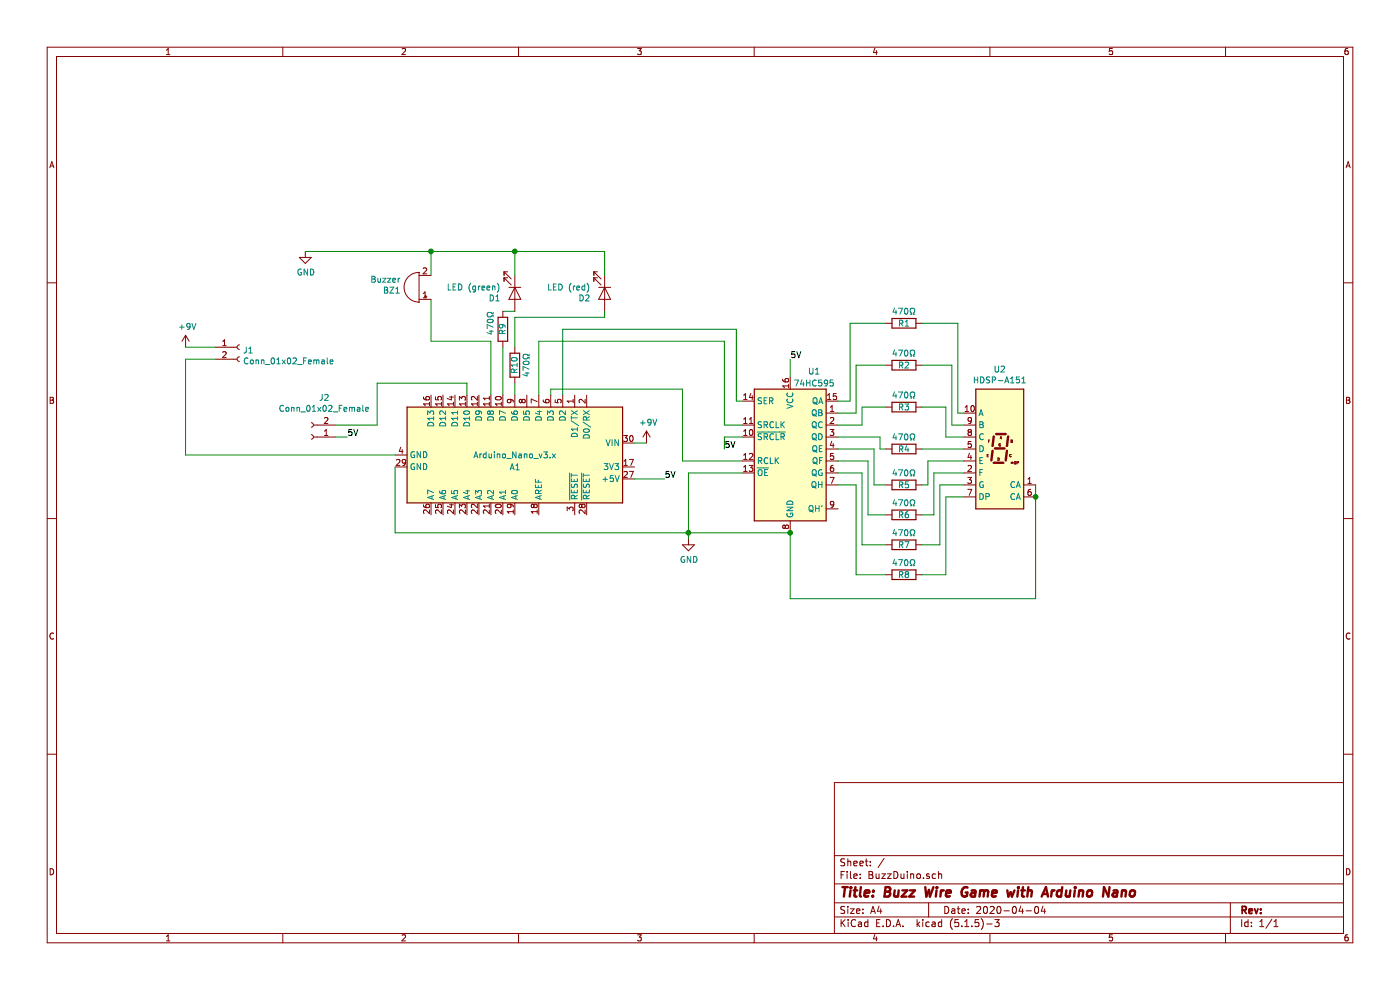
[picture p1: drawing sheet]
EESchema Schematic File Version 4
EELAYER 30 0
EELAYER END
$Descr A4 11693 8268
encoding utf-8
Sheet 1 1
Title "Buzz Wire Game with Arduino Nano"
Date "2020-04-04"
Rev ""
Comp ""
Comment1 ""
Comment2 ""
Comment3 ""
Comment4 ""
$EndDescr
$Comp
L MCU_Module:Arduino_Nano_v3.x A1
U 1 1
P 4300 3800
F 0 "A1" V 4400 3850 50  0000 R CNN
F 1 "Arduino_Nano_v3.x" V 4300 4150 50  0000 R CNN
F 2 "Module:Arduino_Nano" H 4300 3800 50  0001 C CIN
F 3 "http://www.mouser.com/pdfdocs/Gravitech_Arduino_Nano3_0.pdf" H 4300 3800 50  0001 C CNN
	1    4300 3800
	0    1    1    0   
$EndComp
$Comp
L 74xx:74HC595 U1
U 1 1
P 6600 3750
F 0 "U1" H 6800 4400 50  0000 C CNN
F 1 "74HC595" H 6800 4300 50  0000 C CNN
F 2 "Package_DIP:DIP-16_W7.62mm" H 6600 3750 50  0001 C CNN
F 3 "http://www.ti.com/lit/ds/symlink/sn74hc595.pdf" H 6600 3750 50  0001 C CNN
	1    6600 3750
	1    0    0    -1  
$EndComp
$Comp
L Device:R R1
U 1 1
P 7550 2700
F 0 "R1" V 7550 2700 50  0000 C CNN
F 1 "470Ω" V 7450 2700 50  0000 C CNN
F 2 "Resistor_THT:R_Axial_DIN0207_L6.3mm_D2.5mm_P10.16mm_Horizontal" V 7480 2700 50  0001 C CNN
F 3 "~" H 7550 2700 50  0001 C CNN
	1    7550 2700
	0    1    1    0   
$EndComp
$Comp
L Device:R R2
U 1 1
P 7550 3050
F 0 "R2" V 7550 3050 50  0000 C CNN
F 1 "470Ω" V 7450 3050 50  0000 C CNN
F 2 "Resistor_THT:R_Axial_DIN0207_L6.3mm_D2.5mm_P10.16mm_Horizontal" V 7480 3050 50  0001 C CNN
F 3 "~" H 7550 3050 50  0001 C CNN
	1    7550 3050
	0    1    1    0   
$EndComp
$Comp
L Device:R R3
U 1 1
P 7550 3400
F 0 "R3" V 7550 3400 50  0000 C CNN
F 1 "470Ω" V 7450 3400 50  0000 C CNN
F 2 "Resistor_THT:R_Axial_DIN0207_L6.3mm_D2.5mm_P10.16mm_Horizontal" V 7480 3400 50  0001 C CNN
F 3 "~" H 7550 3400 50  0001 C CNN
	1    7550 3400
	0    1    1    0   
$EndComp
$Comp
L Device:R R4
U 1 1
P 7550 3750
F 0 "R4" V 7550 3750 50  0000 C CNN
F 1 "470Ω" V 7450 3750 50  0000 C CNN
F 2 "Resistor_THT:R_Axial_DIN0207_L6.3mm_D2.5mm_P10.16mm_Horizontal" V 7480 3750 50  0001 C CNN
F 3 "~" H 7550 3750 50  0001 C CNN
	1    7550 3750
	0    1    1    0   
$EndComp
$Comp
L Device:R R5
U 1 1
P 7550 4050
F 0 "R5" V 7550 4050 50  0000 C CNN
F 1 "470Ω" V 7450 4050 50  0000 C CNN
F 2 "Resistor_THT:R_Axial_DIN0207_L6.3mm_D2.5mm_P10.16mm_Horizontal" V 7480 4050 50  0001 C CNN
F 3 "~" H 7550 4050 50  0001 C CNN
	1    7550 4050
	0    1    1    0   
$EndComp
$Comp
L Device:R R6
U 1 1
P 7550 4300
F 0 "R6" V 7550 4300 50  0000 C CNN
F 1 "470Ω" V 7450 4300 50  0000 C CNN
F 2 "Resistor_THT:R_Axial_DIN0207_L6.3mm_D2.5mm_P10.16mm_Horizontal" V 7480 4300 50  0001 C CNN
F 3 "~" H 7550 4300 50  0001 C CNN
	1    7550 4300
	0    1    1    0   
$EndComp
$Comp
L Device:R R7
U 1 1
P 7550 4550
F 0 "R7" V 7550 4550 50  0000 C CNN
F 1 "470Ω" V 7450 4550 50  0000 C CNN
F 2 "Resistor_THT:R_Axial_DIN0207_L6.3mm_D2.5mm_P10.16mm_Horizontal" V 7480 4550 50  0001 C CNN
F 3 "~" H 7550 4550 50  0001 C CNN
	1    7550 4550
	0    1    1    0   
$EndComp
$Comp
L Display_Character:HDSP-A151 U2
U 1 1
P 8350 3750
F 0 "U2" H 8350 4417 50  0000 C CNN
F 1 "HDSP-A151" H 8350 4326 50  0000 C CNN
F 2 "Display_7Segment:HDSP-A151" H 8350 3200 50  0001 C CNN
F 3 "https://docs.broadcom.com/docs/AV02-2553EN" H 7850 4300 50  0001 C CNN
	1    8350 3750
	1    0    0    -1  
$EndComp
Wire Wire Line
	7700 3750 8050 3750
Wire Wire Line
	7700 3400 7900 3400
Wire Wire Line
	7900 3400 7900 3650
Wire Wire Line
	7900 3650 8050 3650
Wire Wire Line
	7700 3050 7950 3050
Wire Wire Line
	7950 3050 7950 3550
Wire Wire Line
	7950 3550 8050 3550
Wire Wire Line
	7700 2700 8000 2700
Wire Wire Line
	8000 2700 8000 3450
Wire Wire Line
	8000 3450 8050 3450
Wire Wire Line
	7000 3350 7100 3350
Wire Wire Line
	7100 3350 7100 2700
Wire Wire Line
	7100 2700 7400 2700
Wire Wire Line
	7000 3450 7150 3450
Wire Wire Line
	7150 3450 7150 3050
Wire Wire Line
	7150 3050 7400 3050
Wire Wire Line
	7000 3550 7200 3550
Wire Wire Line
	7200 3550 7200 3400
Wire Wire Line
	7200 3400 7400 3400
Wire Wire Line
	7000 3650 7350 3650
Wire Wire Line
	7350 3650 7350 3750
Wire Wire Line
	7350 3750 7400 3750
$Comp
L Device:Buzzer BZ1
U 1 1
P 3500 2400
F 0 "BZ1" H 3652 2429 50  0000 L CNN
F 1 "Buzzer" H 3652 2338 50  0000 L CNN
F 2 "Buzzer_Beeper:Buzzer_12x9.5RM7.6" V 3475 2500 50  0001 C CNN
F 3 "~" V 3475 2500 50  0001 C CNN
	1    3500 2400
	-1   0    0    1   
$EndComp
$Comp
L power:+9V #PWR02
U 1 1
P 5400 3700
F 0 "#PWR02" H 5400 3550 50  0001 C CNN
F 1 "+9V" H 5415 3873 50  0000 C CNN
F 2 "" H 5400 3700 50  0001 C CNN
F 3 "" H 5400 3700 50  0001 C CNN
	1    5400 3700
	1    0    0    -1  
$EndComp
$Comp
L power:GND #PWR03
U 1 1
P 5750 4500
F 0 "#PWR03" H 5750 4250 50  0001 C CNN
F 1 "GND" H 5755 4327 50  0000 C CNN
F 2 "" H 5750 4500 50  0001 C CNN
F 3 "" H 5750 4500 50  0001 C CNN
	1    5750 4500
	1    0    0    -1  
$EndComp
$Comp
L Device:LED D2
U 1 1
P 5050 2450
F 0 "D2" V 5089 2333 50  0000 R CNN
F 1 "LED (red)" V 4998 2333 50  0000 R CNN
F 2 "LED_THT:LED_D5.0mm" H 5050 2450 50  0001 C CNN
F 3 "~" H 5050 2450 50  0001 C CNN
	1    5050 2450
	0    1    1    0   
$EndComp
$Comp
L Device:LED D1
U 1 1
P 4300 2450
F 0 "D1" V 4339 2333 50  0000 R CNN
F 1 "LED (green)" V 4248 2333 50  0000 R CNN
F 2 "LED_THT:LED_D5.0mm" H 4300 2450 50  0001 C CNN
F 3 "~" H 4300 2450 50  0001 C CNN
	1    4300 2450
	0    1    1    0   
$EndComp
Wire Wire Line
	5050 2300 5050 2100
Wire Wire Line
	4300 2100 4300 2300
Wire Wire Line
	3600 2100 3600 2300
Wire Wire Line
	3600 2850 3600 2500
Wire Wire Line
	4200 2600 4300 2600
Wire Wire Line
	4300 2650 5050 2650
Wire Wire Line
	5050 2650 5050 2600
Wire Wire Line
	3600 2850 4100 2850
Wire Wire Line
	4100 2850 4100 3300
Wire Wire Line
	6600 4450 5750 4450
Wire Wire Line
	5750 4450 5750 4500
Wire Wire Line
	3300 3900 3300 4450
Wire Wire Line
	3300 4450 5750 4450
Connection ~ 5750 4450
Wire Wire Line
	5300 3700 5400 3700
$Comp
L power:GND #PWR01
U 1 1
P 2550 2100
F 0 "#PWR01" H 2550 1850 50  0001 C CNN
F 1 "GND" H 2555 1927 50  0000 C CNN
F 2 "" H 2550 2100 50  0001 C CNN
F 3 "" H 2550 2100 50  0001 C CNN
	1    2550 2100
	1    0    0    -1  
$EndComp
Wire Wire Line
	2550 2100 3600 2100
Connection ~ 3600 2100
Wire Wire Line
	3600 2100 4300 2100
Connection ~ 4300 2100
Wire Wire Line
	4300 2100 5050 2100
Wire Wire Line
	5300 4000 5550 4000
Text Label 5550 4000 0    50   ~ 0
5V
Text Label 6600 3000 0    50   ~ 0
5V
Wire Wire Line
	6600 3000 6600 3150
Wire Wire Line
	8650 4150 8650 5000
Wire Wire Line
	8650 5000 6600 5000
Wire Wire Line
	6600 5000 6600 4450
Connection ~ 6600 4450
Wire Wire Line
	8650 4050 8650 4150
Connection ~ 8650 4150
Wire Wire Line
	6200 3350 6150 3350
Wire Wire Line
	6150 3350 6150 2750
Wire Wire Line
	6150 2750 4700 2750
Wire Wire Line
	4700 2750 4700 3300
Wire Wire Line
	7300 3750 7300 4050
Wire Wire Line
	7300 4050 7400 4050
Wire Wire Line
	7000 3750 7300 3750
Wire Wire Line
	7700 4050 7750 4050
Wire Wire Line
	7750 4050 7750 3850
Wire Wire Line
	7750 3850 8050 3850
Wire Wire Line
	7000 3850 7250 3850
Wire Wire Line
	7800 3950 8050 3950
Wire Wire Line
	7850 4050 8050 4050
Wire Wire Line
	7000 3950 7200 3950
$Comp
L Device:R R8
U 1 1
P 7550 4800
F 0 "R8" V 7550 4800 50  0000 C CNN
F 1 "470Ω" V 7450 4800 50  0000 C CNN
F 2 "Resistor_THT:R_Axial_DIN0207_L6.3mm_D2.5mm_P10.16mm_Horizontal" V 7480 4800 50  0001 C CNN
F 3 "~" H 7550 4800 50  0001 C CNN
	1    7550 4800
	0    1    1    0   
$EndComp
Wire Wire Line
	7250 3850 7250 4300
Wire Wire Line
	7250 4300 7400 4300
Wire Wire Line
	7800 4300 7700 4300
Wire Wire Line
	7700 4550 7850 4550
Wire Wire Line
	7850 4550 7850 4050
Wire Wire Line
	7800 3950 7800 4300
Wire Wire Line
	7200 3950 7200 4550
Wire Wire Line
	7200 4550 7400 4550
Wire Wire Line
	7150 4050 7150 4800
Wire Wire Line
	7150 4800 7400 4800
Wire Wire Line
	7000 4050 7150 4050
$Comp
L power:+9V #PWR0101
U 1 1
P 1550 2900
F 0 "#PWR0101" H 1550 2750 50  0001 C CNN
F 1 "+9V" H 1565 3073 50  0000 C CNN
F 2 "" H 1550 2900 50  0001 C CNN
F 3 "" H 1550 2900 50  0001 C CNN
	1    1550 2900
	1    0    0    -1  
$EndComp
Wire Wire Line
	8050 4150 7900 4150
Wire Wire Line
	7900 4150 7900 4800
Wire Wire Line
	7900 4800 7700 4800
Wire Wire Line
	1550 2900 1800 2900
Wire Wire Line
	1550 3000 1800 3000
$Comp
L Connector:Conn_01x02_Female J1
U 1 1
P 2000 2900
F 0 "J1" H 2028 2876 50  0000 L CNN
F 1 "Conn_01x02_Female" H 2028 2785 50  0000 L CNN
F 2 "Connector_PinHeader_2.54mm:PinHeader_1x02_P2.54mm_Vertical" H 2000 2900 50  0001 C CNN
F 3 "~" H 2000 2900 50  0001 C CNN
	1    2000 2900
	1    0    0    -1  
$EndComp
$Comp
L Device:R R10
U 1 1
P 4300 3050
F 0 "R10" V 4300 3050 50  0000 C CNN
F 1 "470Ω" V 4200 3050 50  0000 C CNN
F 2 "Resistor_THT:R_Axial_DIN0207_L6.3mm_D2.5mm_P10.16mm_Horizontal" V 4230 3050 50  0001 C CNN
F 3 "~" H 4300 3050 50  0001 C CNN
	1    4300 3050
	-1   0    0    1   
$EndComp
$Comp
L Device:R R9
U 1 1
P 4200 2750
F 0 "R9" V 4200 2750 50  0000 C CNN
F 1 "470Ω" V 4300 2700 50  0000 C CNN
F 2 "Resistor_THT:R_Axial_DIN0207_L6.3mm_D2.5mm_P10.16mm_Horizontal" V 4130 2750 50  0001 C CNN
F 3 "~" H 4200 2750 50  0001 C CNN
	1    4200 2750
	-1   0    0    1   
$EndComp
Wire Wire Line
	4300 2650 4300 2900
Wire Wire Line
	4300 3200 4300 3300
Wire Wire Line
	4200 2900 4200 3300
$Comp
L Connector:Conn_01x02_Female J2
U 1 1
P 2600 3650
F 0 "J2" H 2492 3325 50  0000 C CNN
F 1 "Conn_01x02_Female" H 2492 3416 50  0000 C CNN
F 2 "Connector_PinHeader_2.54mm:PinHeader_1x02_P2.54mm_Vertical" H 2600 3650 50  0001 C CNN
F 3 "~" H 2600 3650 50  0001 C CNN
	1    2600 3650
	-1   0    0    1   
$EndComp
Wire Wire Line
	3900 3300 3900 3200
Wire Wire Line
	3900 3200 3150 3200
Wire Wire Line
	3150 3200 3150 3550
Wire Wire Line
	3150 3550 2800 3550
Text Label 2900 3650 0    50   ~ 0
5V
Wire Wire Line
	2800 3650 2900 3650
Wire Wire Line
	3300 3800 1550 3800
Wire Wire Line
	1550 3800 1550 3000
Wire Wire Line
	5750 4450 5750 3950
Wire Wire Line
	5750 3950 6200 3950
Wire Wire Line
	6050 2850 6050 3550
Wire Wire Line
	6050 3550 6200 3550
Text Label 6050 3750 0    50   ~ 0
5V
Wire Wire Line
	6050 3750 6050 3650
Wire Wire Line
	6050 3650 6200 3650
Wire Wire Line
	5700 3850 5700 3250
Wire Wire Line
	5700 3250 4600 3250
Wire Wire Line
	4600 3250 4600 3300
Wire Wire Line
	5700 3850 6200 3850
Wire Wire Line
	6050 2850 4500 2850
Wire Wire Line
	4500 2850 4500 3300
$EndSCHEMATC
